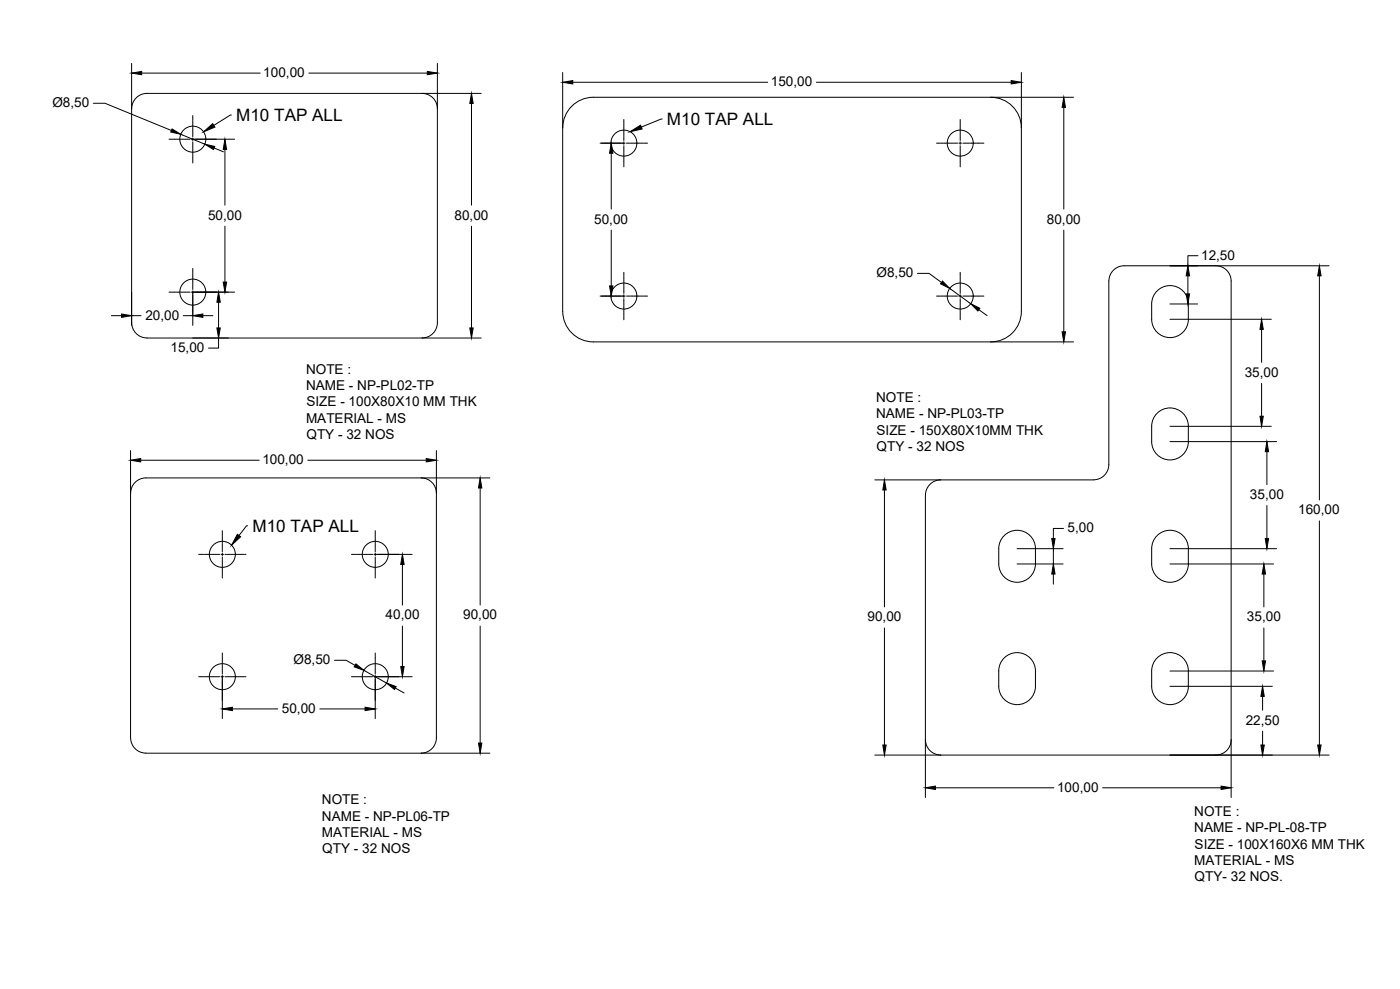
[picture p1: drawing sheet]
<svg xmlns="http://www.w3.org/2000/svg" width="841mm" height="594mm" viewBox="0 0 841 594" stroke-linecap="round" stroke-linejoin="round" font-family="sans-serif">
<!-- layer: 0 -->
<g fill="none" stroke="#000" stroke-width=".6">
<path d="M79 38v157M263 38v156a9 9 0 0 1-9 9M85 44h71M186 44h71M254 56a9 9 0 0 1 9 9M289 56h-201a9 9 0 0 0-9 9M338 44v143a18 18 0 0 0 18 18h289M344 49h117M490 49h117M595 58a18 18 0 0 1 19 19M614 44v143a18 18 0 0 1-19 18M645 58h-289a18 18 0 0 0-18 19"/>
<path d="M56 62h7l40 16M116 69v1M116 70v1M116 71v1M116 73h.1M116 73v1M116 75h.1M116 75v1M116 77h.1M116 77v2M116 79h.1M116 79v2"/>
<path d="M139 69l-11 6M283 62v61M375 72v1M375 73h.1M375 73v2M375 75h.1M375 75v2M375 77h.1M375 77v2M375 79h.1M375 79v2M398 72l-13 4"/>
<path d="M577 72v1M577 73h.1M577 73v2M577 75h.1M577 75v2M577 77h.1M577 77v2M577 79h.1M577 79v2M639 64v62M102 84h.1M103 84h.1"/>
<path d="M103 84h1M105 84h.1M105 84h2M107 84h.1M107 84h2M109 81l14 6M109 84h.1M109 84h2M111 84h.1M111 84h2M113 84h.1M113 84h1"/>
<path d="M115 84h26M116 81h.1M116 81v1M116 83v1M116 85v1M116 86v1M116 87v1M116 88v1M116 89v1M116 90v1M116 91v1M116 92v1"/>
<path d="M116 93v1M116 95h.1M116 95v1M116 97h.1M116 97v1M129 89l5 2M135 90v33M360 86h16M367 92v34M375 81h.1M375 82v1M375 83h.1"/>
<path d="M375 84h.1M375 85v2M375 88h.1M375 89h.1M375 89v1M375 91h.1M375 91v2M375 93h.1M375 93v2M375 95h.1M375 95v2M375 97h.1"/>
<path d="M375 97v2M375 99h.1M375 99v1M376 86h1M377 86h1M378 86h1M379 86h1M380 86h1M381 86h1M382 86h1M384 86h.1M384 86h1"/>
<path d="M386 86h.1M386 86h1M388 86h.1M388 86h1M563 86h.1M564 86h.1M564 86h1M566 86h.1M566 86h2M568 86h.1M568 86h2M570 86h.1"/>
<path d="M570 86h2M572 86h.1M572 86h2M574 86h.1M574 86h1M576 86h2M577 81h.1M577 82v1M577 83h.1M577 84h.1M577 85v2M577 88h.1"/>
<path d="M577 89h.1M577 89v1M577 91h.1M577 91v2M577 93h.1M577 93v2M577 95h.1M577 95v2M577 97h.1M577 97v2M577 99h.1M577 99v1"/>
<path d="M578 86h1M579 86h1M580 86h1M582 86h.1M582 86h1M584 86h.1M584 86h1M586 86h.1M586 86h1M588 86h.1M588 86h2M590 86h.1"/>
<path d="M590 86h1M135 136v33M283 136v61M367 138v34M639 138v61M675 160h123M675 160a9 9 0 0 0-9 9v110a9 9 0 0 1-9 9h-131M720 154h-6v6M730 160a9 9 0 0 1 10 9v310M102 175h.1M103 175h.1M103 175h1"/>
<path d="M105 175h.1M105 175h2M107 175h.1M107 175h2M109 175h.1M109 175h2M111 175h.1M111 175h2M113 175h.1M113 175h1M115 175h26M116 161v1"/>
<path d="M116 162v1M116 163v1M116 164v1M116 165v1M116 166v1M116 167v1M116 169h.1M116 169v1M116 171h.1M116 171v1M116 173h.1M116 173v1"/>
<path d="M116 175v20M360 178h16M375 164h.1M375 165h.1M375 165v2M375 167h.1M375 167v2M375 169h.1M375 169v2M375 171h.1M375 171v2M375 173h.1"/>
<path d="M375 173v2M375 175h.1M375 175v1M375 177v2M375 179v1M376 178h1M377 178h1M378 178h1M379 178h1M380 178h1M381 178h1M382 178h1"/>
<path d="M384 178h.1M384 178h1M386 178h.1M386 178h1M388 178h.1M388 178h1M551 164h7l8 6M563 178h.1M564 178h.1M564 178h1M566 178h.1M566 178h2"/>
<path d="M568 178h.1M568 178h2M570 178h.1M570 178h2M571 173l12 9M572 178h.1M572 178h2M574 178h.1M574 178h1M576 178h2M577 164h.1M577 165h.1"/>
<path d="M577 165v2M577 167h.1M577 167v2M577 169h.1M577 169v2M577 171h.1M577 171v2M577 173h.1M577 173v2M577 175h.1M577 175v1M577 177v2"/>
<path d="M577 179v1M578 178h1M579 178h1M580 178h1M582 178h.1M582 178h1M584 178h.1M584 178h1M586 178h.1M586 178h1M588 178h.1M588 178h2"/>
<path d="M590 178h.1M590 178h1M695 175a11 11 0 0 1 12-3 11 11 0 0 1 7 11v9a11 11 0 0 1-11 11 11 11 0 0 1-11-11v-12l1-2zM714 166v11M793 166v134M67 190h6M79 190h6M79 194a9 9 0 0 0 9 9h201M110 190h6M122 190h6M131 182v15M375 180v1"/>
<path d="M375 181v1M375 183h.1M375 183v1M375 185h.1M375 185v1M375 187h.1M375 187v1M375 189h.1M375 189v2M375 191h.1M375 191v1M577 180v1"/>
<path d="M577 181v1M577 183h.1M577 183v1M577 185h.1M577 185v1M577 187h.1M577 187v1M577 189h.1M577 189v2M577 191h.1M577 191v1M588 186l5 4"/>
<path d="M703 192h61M703 183h16M758 198v20M131 203v6h-6M758 230v20M695 248a11 11 0 0 1 12-2 11 11 0 0 1 7 10v9a11 11 0 0 1-11 11 11 11 0 0 1-11-11v-11l1-3zM703 256h61M78 271v172a9 9 0 0 0 10 9h206M85 276h71M185 276h71M262 271v172a9 9 0 0 1-9 9M703 265h64"/>
<path d="M761 271v20M253 287a9 9 0 0 1 9 9M288 293v70M294 287h-206a9 9 0 0 0-10 9M531 294v71M565 288a9 9 0 0 0-9 9v182M134 319v1M134 320h.1M149 316h-1l-4 6M225 319v1M225 320h.1M639 317h-6v7"/>
<path d="M761 304v20M793 313v135M119 333h1M120 333h1M121 333h1M122 333h1M123 333h1M124 333h1M125 333h1M127 333h.1M127 333h1M129 333h.1"/>
<path d="M129 333h1M131 333h.1M131 333h1M133 333h1M134 320v2M134 322h.1M134 322v2M134 324h.1M134 324v2M134 326h.1M134 326v2M134 328h.1"/>
<path d="M134 329v1M134 330h.1M134 331h.1M134 332v2M134 335h.1M134 336h.1M134 336v1M134 338h.1M134 338v2M134 340h.1M135 333h1M136 333h.1"/>
<path d="M137 333h1M138 333h.1M139 333h1M140 333h1M141 333h1M142 333h1M143 333h1M144 333h1M145 333h1M147 333h.1M147 333h1M211 333h1"/>
<path d="M212 333h.1M213 333h1M214 333h1M215 333h1M216 333h1M217 333h1M218 333h1M219 333h1M221 333h.1M221 333h1M223 333h.1M223 333h1"/>
<path d="M225 333h23M225 320v2M225 322h.1M225 322v2M225 324h.1M225 324v2M225 326h.1M225 326v2M225 328h.1M225 329v1M225 330h.1M225 331h.1"/>
<path d="M225 332v2M225 335h.1M225 336h.1M225 336v1M225 338h.1M225 338v2M225 340h.1M242 339v24M603 322a11 11 0 0 1 12-3 11 11 0 0 1 7 11v9a11 11 0 0 1-11 11 11 11 0 0 1-11-11v-12l1-2zM611 339h28M611 330h28M633 330v9"/>
<path d="M695 322a11 11 0 0 1 12-3 11 11 0 0 1 7 11v9a11 11 0 0 1-11 11 11 11 0 0 1-11-11v-12l1-2zM703 339h62M703 330h64M134 340v2M134 342h.1M134 342v2M134 344h.1M134 344v2M134 346h.1M134 346v1M225 340v2M225 342h.1"/>
<path d="M225 342v2M225 344h.1M225 344v2M225 346h.1M225 346v1M633 345v6M759 345v20M242 376v24M288 376v70M531 377v71M759 377v20M134 392v1"/>
<path d="M134 393v1M134 394v1M134 395v1M134 396v1M134 397v1M134 398v1M134 400h.1M134 400v1M201 397h7l5 3M225 392v1M225 393v1M225 394v1"/>
<path d="M225 395v1M225 396v1M225 397v1M225 398v1M225 400h.1M225 400v1M603 395a11 11 0 0 1 12-2 11 11 0 0 1 7 10v9a11 11 0 0 1-11 11 11 11 0 0 1-11-11v-11l1-3zM695 395a11 11 0 0 1 12-2 11 11 0 0 1 7 10v9a11 11 0 0 1-11 11 11 11 0 0 1-11-11v-11l1-3zM119 406h1M120 406h1M121 406h1M122 406h1"/>
<path d="M123 406h1M124 406h1M125 406h1M127 406h.1M127 406h1M129 406h.1M129 406h1M131 406h.1M131 406h1M133 406h1M134 402h.1M134 402v1"/>
<path d="M134 404h.1M134 404v1M134 406v26M135 406h1M136 406h.1M137 406h1M138 406h.1M139 406h1M140 406h1M141 406h1M142 406h1M143 406h1"/>
<path d="M144 406h1M145 406h1M147 406h.1M147 406h1M211 406h1M212 406h.1M213 406h1M214 406h1M215 406h1M216 406h1M217 406h1M218 406h1"/>
<path d="M219 403l13 7M219 406h1M221 406h.1M221 406h1M223 406h.1M223 406h1M225 406h23M225 402h.1M225 402v1M225 404h.1M225 404v1M225 406v26"/>
<path d="M237 413l6 3M703 403h62M703 412h61M758 418v9M140 426h27M192 426h27M758 439v9M526 454h272M556 444a9 9 0 0 0 9 10M740 444a9 9 0 0 1-10 10M562 473h71M662 473h72"/>
<circle cx="116" cy="84" r="8"/>
<circle cx="375" cy="86" r="8"/>
<circle cx="577" cy="86" r="8"/>
<circle cx="116" cy="175" r="8"/>
<circle cx="375" cy="178" r="8"/>
<circle cx="577" cy="178" r="8"/>
<circle cx="134" cy="333" r="8"/>
<circle cx="225" cy="333" r="8"/>
<circle cx="134" cy="406" r="8"/>
<circle cx="225" cy="406" r="8"/>
</g>
<g fill="#000" stroke="#000" stroke-width=".6">
<path d="M79 44l6-1v2zM257 43l6 1-6 1zM338 49l6-1v2zM607 48l7 1-7 1zM103 77l6 4-6-2zM122 79l6-5 1 2zM283 56l1 6h-2zM378 79l7-4 1 2zM639 58l1 6h-2zM123 87l6 1-1 2zM135 84l1 6h-2zM367 86l1 6h-2z"/>
<path d="M134 169h2l-1 6zM366 172h2l-1 6zM566 169l5 4-6-3zM713 177h2l-1 6zM714 160l1 6h-2zM793 160l1 6h-2zM73 189l6 1-6 1zM116 190l6-1v2zM131 175l1 7h-2zM130 197h2l-1 6zM282 197h2l-1 6zM583 182l6 3-2 2z"/>
<path d="M638 199h2l-1 6zM758 192l1 6h-2zM757 250h2l-1 6zM78 276l7-1v2zM256 275l6 1-6 1zM761 265l1 6h-2zM288 287l1 6h-2zM531 288l1 6h-2zM143 321l2 1-6 6zM242 333l1 6h-2zM632 324h2l-1 6zM760 324h2l-1 6z"/>
<path d="M633 339l1 6h-2zM759 339l1 6h-2zM214 399l5 4-6-2zM758 397h2l-1 6zM232 410l6 2-1 2zM241 400h2l-1 6zM758 412l1 6h-2zM134 426l6-1v2zM219 425l6 1-6 1zM287 446h2l-1 6zM530 448h2l-1 6zM757 448h2l-1 6z"/>
<path d="M792 448h2l-1 6zM556 473l6-1v2zM734 472l6 1-6 1z"/>
</g>
<g font-size="10.3">
<text x="142" y="73">M10 TAP ALL</text>
<text x="401" y="75">M10 TAP ALL</text>
<text x="152" y="320">M10 TAP ALL</text>
</g>
<g font-size="8.1">
<text x="158" y="46">100,00</text>
<text x="463" y="52">150,00</text>
<text x="31" y="64">Ø8,50</text>
<text x="125" y="132">50,00</text>
<text x="273" y="132">80,00</text>
<text x="357" y="134">50,00</text>
<text x="629" y="134">80,00</text>
<text x="722" y="156">12,50</text>
<text x="527" y="167">Ø8,50</text>
<text x="87" y="192">20,00</text>
<text x="102" y="211">15,00</text>
<text x="184" y="224">NOTE :</text>
<text x="748" y="226">35,00</text>
<text x="184" y="234">NAME - NP-PL02-TP</text>
<text x="184" y="244">SIZE - 100X80X10 MM THK</text>
<text x="526" y="241">NOTE :</text>
<text x="526" y="251">NAME - NP-PL03-TP</text>
<text x="184" y="254">MATERIAL - MS</text>
<text x="184" y="264">QTY - 32 NOS</text>
<text x="527" y="261">SIZE - 150X80X10MM THK</text>
<text x="527" y="271">QTY - 32 NOS</text>
<text x="158" y="279">100,00</text>
<text x="751" y="300">35,00</text>
<text x="780" y="309">160,00</text>
<text x="641" y="320">5,00</text>
<text x="232" y="372">40,00</text>
<text x="278" y="372">90,00</text>
<text x="521" y="373">90,00</text>
<text x="749" y="373">35,00</text>
<text x="176" y="399">Ø8,50</text>
<text x="169" y="428">50,00</text>
<text x="748" y="435">22,50</text>
<text x="635" y="476">100,00</text>
<text x="193" y="483">NOTE :</text>
<text x="717" y="490">NOTE :</text>
<text x="193" y="493">NAME - NP-PL06-TP</text>
<text x="193" y="503">MATERIAL - MS</text>
<text x="717" y="500">NAME - NP-PL-08-TP</text>
<text x="718" y="510">SIZE - 100X160X6 MM THK</text>
<text x="194" y="513">QTY - 32 NOS</text>
<text x="717" y="520">MATERIAL - MS</text>
<text x="718" y="529">QTY- 32 NOS.</text>
</g>
</svg>
